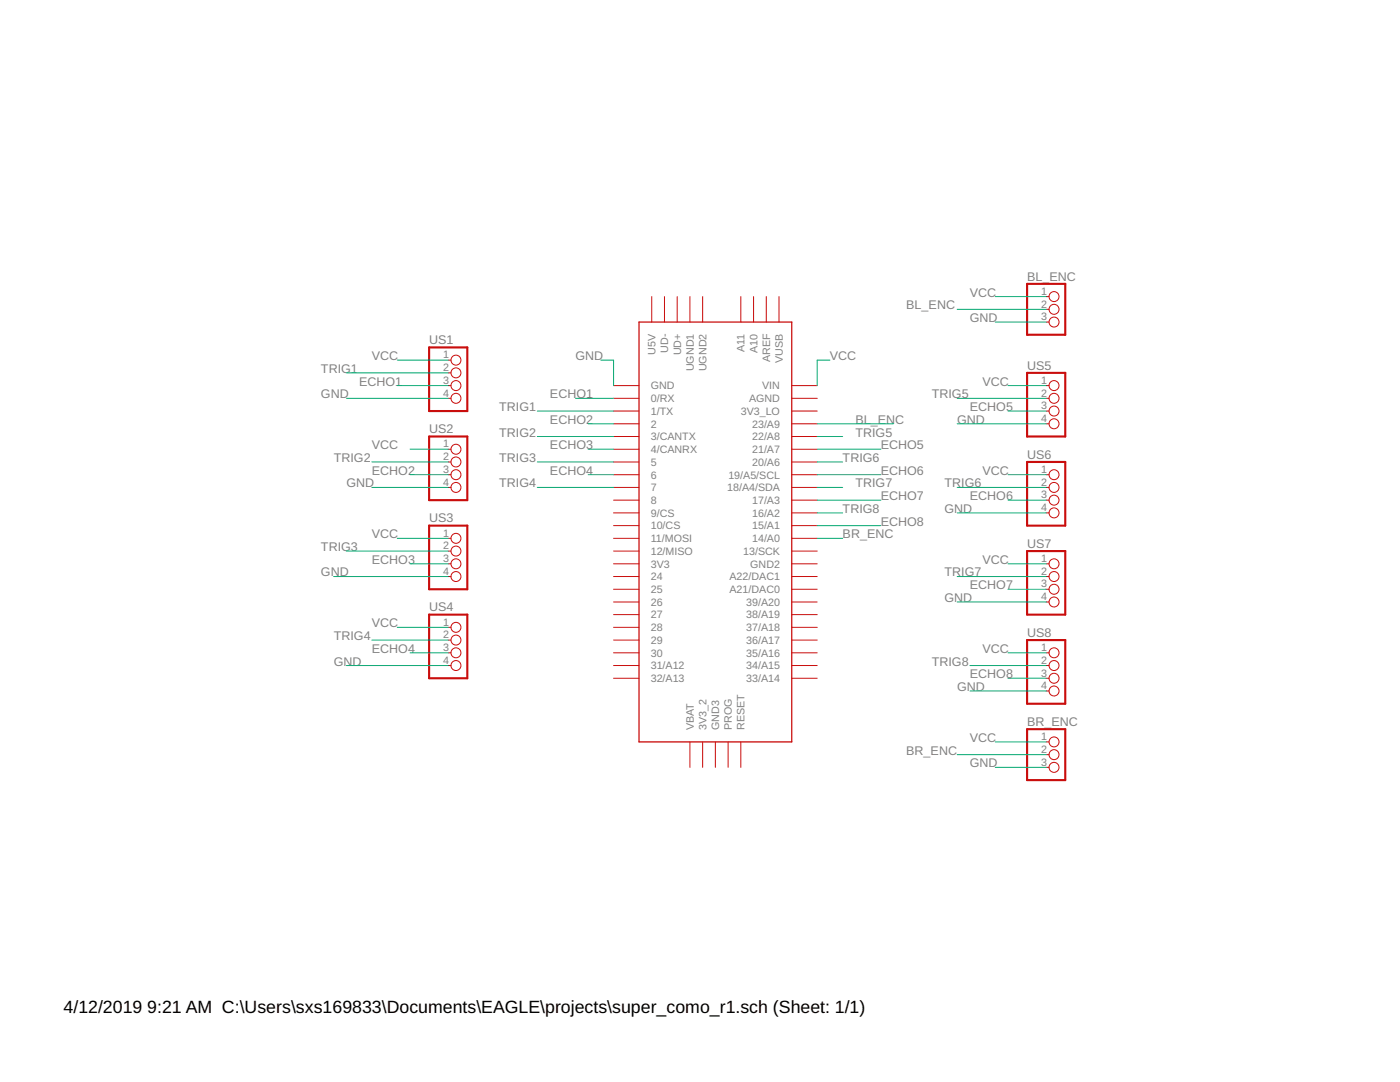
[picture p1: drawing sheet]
<?xml version="1.0" encoding="utf-8"?>
<!DOCTYPE eagle SYSTEM "eagle.dtd">
<eagle version="9.3.0">
<drawing>
<settings>
<setting alwaysvectorfont="no"/>
<setting verticaltext="up"/>
</settings>
<grid distance="0.1" unitdist="inch" unit="inch" style="lines" multiple="1" display="no" altdistance="0.01" altunitdist="inch" altunit="inch"/>
<schematic xreflabel="%F%N/%S.%C%R" xrefpart="/%S.%C%R">
<libraries>
<library name="Teensy356">
<symbols>
<symbol name="TEENSY_3.5/3.6">
<wire x1="-15.24" y1="25.4" x2="15.24" y2="25.4" width="0.254" layer="94"/>
<wire x1="15.24" y1="25.4" x2="15.24" y2="-58.42" width="0.254" layer="94"/>
<wire x1="-15.24" y1="25.4" x2="-15.24" y2="-58.42" width="0.254" layer="94"/>
<pin name="1/TX" x="-20.32" y="7.62" visible="pin" length="middle"/>
<pin name="2" x="-20.32" y="5.08" visible="pin" length="middle"/>
<pin name="3/CANTX" x="-20.32" y="2.54" visible="pin" length="middle"/>
<pin name="4/CANRX" x="-20.32" y="0" visible="pin" length="middle"/>
<pin name="0/RX" x="-20.32" y="10.16" visible="pin" length="middle"/>
<pin name="5" x="-20.32" y="-2.54" visible="pin" length="middle"/>
<pin name="6" x="-20.32" y="-5.08" visible="pin" length="middle"/>
<pin name="7" x="-20.32" y="-7.62" visible="pin" length="middle"/>
<pin name="8" x="-20.32" y="-10.16" visible="pin" length="middle"/>
<pin name="9/CS" x="-20.32" y="-12.7" visible="pin" length="middle"/>
<pin name="10/CS" x="-20.32" y="-15.24" visible="pin" length="middle"/>
<pin name="11/MOSI" x="-20.32" y="-17.78" visible="pin" length="middle"/>
<pin name="12/MISO" x="-20.32" y="-20.32" visible="pin" length="middle"/>
<pin name="3V3" x="-20.32" y="-22.86" visible="pin" length="middle"/>
<pin name="24" x="-20.32" y="-25.4" visible="pin" length="middle"/>
<pin name="25" x="-20.32" y="-27.94" visible="pin" length="middle"/>
<pin name="26" x="-20.32" y="-30.48" visible="pin" length="middle"/>
<pin name="27" x="-20.32" y="-33.02" visible="pin" length="middle"/>
<pin name="28" x="-20.32" y="-35.56" visible="pin" length="middle"/>
<pin name="29" x="-20.32" y="-38.1" visible="pin" length="middle"/>
<pin name="30" x="-20.32" y="-40.64" visible="pin" length="middle"/>
<pin name="31/A12" x="-20.32" y="-43.18" visible="pin" length="middle"/>
<pin name="32/A13" x="-20.32" y="-45.72" visible="pin" length="middle"/>
<pin name="GND" x="-20.32" y="12.7" visible="pin" length="middle"/>
<wire x1="-15.24" y1="-58.42" x2="15.24" y2="-58.42" width="0.254" layer="94"/>
<pin name="VIN" x="20.32" y="12.7" visible="pin" length="middle" rot="R180"/>
<pin name="AGND" x="20.32" y="10.16" visible="pin" length="middle" rot="R180"/>
<pin name="3V3_LO" x="20.32" y="7.62" visible="pin" length="middle" rot="R180"/>
<pin name="23/A9" x="20.32" y="5.08" visible="pin" length="middle" rot="R180"/>
<pin name="22/A8" x="20.32" y="2.54" visible="pin" length="middle" rot="R180"/>
<pin name="21/A7" x="20.32" y="0" visible="pin" length="middle" rot="R180"/>
<pin name="20/A6" x="20.32" y="-2.54" visible="pin" length="middle" rot="R180"/>
<pin name="19/A5/SCL" x="20.32" y="-5.08" visible="pin" length="middle" rot="R180"/>
<pin name="18/A4/SDA" x="20.32" y="-7.62" visible="pin" length="middle" rot="R180"/>
<pin name="17/A3" x="20.32" y="-10.16" visible="pin" length="middle" rot="R180"/>
<pin name="16/A2" x="20.32" y="-12.7" visible="pin" length="middle" rot="R180"/>
<pin name="15/A1" x="20.32" y="-15.24" visible="pin" length="middle" rot="R180"/>
<pin name="14/A0" x="20.32" y="-17.78" visible="pin" length="middle" rot="R180"/>
<pin name="13/SCK" x="20.32" y="-20.32" visible="pin" length="middle" rot="R180"/>
<pin name="GND2" x="20.32" y="-22.86" visible="pin" length="middle" rot="R180"/>
<pin name="A22/DAC1" x="20.32" y="-25.4" visible="pin" length="middle" rot="R180"/>
<pin name="A21/DAC0" x="20.32" y="-27.94" visible="pin" length="middle" rot="R180"/>
<pin name="39/A20" x="20.32" y="-30.48" visible="pin" length="middle" rot="R180"/>
<pin name="38/A19" x="20.32" y="-33.02" visible="pin" length="middle" rot="R180"/>
<pin name="37/A18" x="20.32" y="-35.56" visible="pin" length="middle" rot="R180"/>
<pin name="36/A17" x="20.32" y="-38.1" visible="pin" length="middle" rot="R180"/>
<pin name="35/A16" x="20.32" y="-40.64" visible="pin" length="middle" rot="R180"/>
<pin name="34/A15" x="20.32" y="-43.18" visible="pin" length="middle" rot="R180"/>
<pin name="33/A14" x="20.32" y="-45.72" visible="pin" length="middle" rot="R180"/>
<pin name="VUSB" x="12.7" y="30.48" visible="pin" length="middle" rot="R270"/>
<pin name="AREF" x="10.16" y="30.48" visible="pin" length="middle" rot="R270"/>
<pin name="A10" x="7.62" y="30.48" visible="pin" length="middle" rot="R270"/>
<pin name="A11" x="5.08" y="30.48" visible="pin" length="middle" rot="R270"/>
<pin name="U5V" x="-12.7" y="30.48" visible="pin" length="middle" rot="R270"/>
<pin name="UD-" x="-10.16" y="30.48" visible="pin" length="middle" rot="R270"/>
<pin name="UD+" x="-7.62" y="30.48" visible="pin" length="middle" rot="R270"/>
<pin name="UGND1" x="-5.08" y="30.48" visible="pin" length="middle" rot="R270"/>
<pin name="UGND2" x="-2.54" y="30.48" visible="pin" length="middle" rot="R270"/>
<pin name="GND3" x="0" y="-63.5" visible="pin" length="middle" rot="R90"/>
<pin name="3V3_2" x="-2.54" y="-63.5" visible="pin" length="middle" rot="R90"/>
<pin name="PROG" x="2.54" y="-63.5" visible="pin" length="middle" rot="R90"/>
<pin name="RESET" x="5.08" y="-63.5" visible="pin" length="middle" rot="R90"/>
<pin name="VBAT" x="-5.08" y="-63.5" visible="pin" length="middle" rot="R90"/>
</symbol>
</symbols>
<devicesets>
<deviceset name="TEENSY_3.5/3.6">
<gates>
<gate name="G$1" symbol="TEENSY_3.5/3.6" x="0" y="15.24"/>
</gates>
<devices>
<device name="" package="TEENSY_3.5/3.6">
<connects>
<connect gate="G$1" pin="0/RX" pad="0/RX"/>
<connect gate="G$1" pin="1/TX" pad="1/TX"/>
<connect gate="G$1" pin="10/CS" pad="10/CS"/>
<connect gate="G$1" pin="11/MOSI" pad="11/MOSI"/>
<connect gate="G$1" pin="12/MISO" pad="12/MISO"/>
<connect gate="G$1" pin="13/SCK" pad="13/SCK"/>
<connect gate="G$1" pin="14/A0" pad="14/A0"/>
<connect gate="G$1" pin="15/A1" pad="15/A1"/>
<connect gate="G$1" pin="16/A2" pad="16/A2"/>
<connect gate="G$1" pin="17/A3" pad="17/A3"/>
<connect gate="G$1" pin="18/A4/SDA" pad="18/A4/SDA"/>
<connect gate="G$1" pin="19/A5/SCL" pad="19/A5/SCL"/>
<connect gate="G$1" pin="2" pad="2"/>
<connect gate="G$1" pin="20/A6" pad="20/A6"/>
<connect gate="G$1" pin="21/A7" pad="21/A7"/>
<connect gate="G$1" pin="22/A8" pad="22/A8"/>
<connect gate="G$1" pin="23/A9" pad="23/A9"/>
<connect gate="G$1" pin="24" pad="24"/>
<connect gate="G$1" pin="25" pad="25"/>
<connect gate="G$1" pin="26" pad="26"/>
<connect gate="G$1" pin="27" pad="27"/>
<connect gate="G$1" pin="28" pad="28"/>
<connect gate="G$1" pin="29" pad="29"/>
<connect gate="G$1" pin="3/CANTX" pad="3/CANTX"/>
<connect gate="G$1" pin="30" pad="30"/>
<connect gate="G$1" pin="31/A12" pad="31/A12"/>
<connect gate="G$1" pin="32/A13" pad="32/A13"/>
<connect gate="G$1" pin="33/A14" pad="33/A14"/>
<connect gate="G$1" pin="34/A15" pad="34/A15"/>
<connect gate="G$1" pin="35/A16" pad="35/A16"/>
<connect gate="G$1" pin="36/A17" pad="36/A17"/>
<connect gate="G$1" pin="37/A18" pad="37/A18"/>
<connect gate="G$1" pin="38/A19" pad="38/A19"/>
<connect gate="G$1" pin="39/A20" pad="39/A20"/>
<connect gate="G$1" pin="3V3" pad="3V3"/>
<connect gate="G$1" pin="3V3_2" pad="3V3_2"/>
<connect gate="G$1" pin="3V3_LO" pad="3V3_LO"/>
<connect gate="G$1" pin="4/CANRX" pad="4/CANRX"/>
<connect gate="G$1" pin="5" pad="5"/>
<connect gate="G$1" pin="6" pad="6"/>
<connect gate="G$1" pin="7" pad="7"/>
<connect gate="G$1" pin="8" pad="8"/>
<connect gate="G$1" pin="9/CS" pad="9/CS"/>
<connect gate="G$1" pin="A10" pad="A10"/>
<connect gate="G$1" pin="A11" pad="A11"/>
<connect gate="G$1" pin="A21/DAC0" pad="21/DAC0"/>
<connect gate="G$1" pin="A22/DAC1" pad="A22/DAC1"/>
<connect gate="G$1" pin="AGND" pad="AGND"/>
<connect gate="G$1" pin="AREF" pad="AREF"/>
<connect gate="G$1" pin="GND" pad="GND"/>
<connect gate="G$1" pin="GND2" pad="GND2"/>
<connect gate="G$1" pin="GND3" pad="GND3"/>
<connect gate="G$1" pin="PROG" pad="PROG"/>
<connect gate="G$1" pin="RESET" pad="RESET"/>
<connect gate="G$1" pin="U5V" pad="U5V"/>
<connect gate="G$1" pin="UD+" pad="UD+"/>
<connect gate="G$1" pin="UD-" pad="UD-"/>
<connect gate="G$1" pin="UGND1" pad="UGND1"/>
<connect gate="G$1" pin="UGND2" pad="UGND2"/>
<connect gate="G$1" pin="VBAT" pad="VBAT"/>
<connect gate="G$1" pin="VIN" pad="VIN"/>
<connect gate="G$1" pin="VUSB" pad="VUSB"/>
</connects>
<technologies>
<technology name=""/>
</technologies>
</device>
</devices>
</deviceset>
</devicesets>
</library>
<library name="pinhead">
<symbols>
<symbol name="PINHD3">
<wire x1="-6.35" y1="-5.08" x2="1.27" y2="-5.08" width="0.4064" layer="94"/>
<wire x1="1.27" y1="-5.08" x2="1.27" y2="5.08" width="0.4064" layer="94"/>
<wire x1="1.27" y1="5.08" x2="-6.35" y2="5.08" width="0.4064" layer="94"/>
<wire x1="-6.35" y1="5.08" x2="-6.35" y2="-5.08" width="0.4064" layer="94"/>
<text x="-6.35" y="5.715" size="1.778" layer="95">&gt;NAME</text>
<text x="-6.35" y="-7.62" size="1.778" layer="96">&gt;VALUE</text>
<pin name="1" x="-2.54" y="2.54" visible="pad" length="short" direction="pas" function="dot"/>
<pin name="2" x="-2.54" y="0" visible="pad" length="short" direction="pas" function="dot"/>
<pin name="3" x="-2.54" y="-2.54" visible="pad" length="short" direction="pas" function="dot"/>
</symbol>
<symbol name="PINHD4">
<wire x1="-6.35" y1="-5.08" x2="1.27" y2="-5.08" width="0.4064" layer="94"/>
<wire x1="1.27" y1="-5.08" x2="1.27" y2="7.62" width="0.4064" layer="94"/>
<wire x1="1.27" y1="7.62" x2="-6.35" y2="7.62" width="0.4064" layer="94"/>
<wire x1="-6.35" y1="7.62" x2="-6.35" y2="-5.08" width="0.4064" layer="94"/>
<text x="-6.35" y="8.255" size="1.778" layer="95">&gt;NAME</text>
<text x="-6.35" y="-7.62" size="1.778" layer="96">&gt;VALUE</text>
<pin name="1" x="-2.54" y="5.08" visible="pad" length="short" direction="pas" function="dot"/>
<pin name="2" x="-2.54" y="2.54" visible="pad" length="short" direction="pas" function="dot"/>
<pin name="3" x="-2.54" y="0" visible="pad" length="short" direction="pas" function="dot"/>
<pin name="4" x="-2.54" y="-2.54" visible="pad" length="short" direction="pas" function="dot"/>
</symbol>
</symbols>
<devicesets>
<deviceset name="PINHD-1X3" prefix="JP" uservalue="yes">
<gates>
<gate name="A" symbol="PINHD3" x="0" y="0"/>
</gates>
<devices>
<device name="" package="1X03">
<connects>
<connect gate="A" pin="1" pad="1"/>
<connect gate="A" pin="2" pad="2"/>
<connect gate="A" pin="3" pad="3"/>
</connects>
<package3dinstances>
<package3dinstance package3d_urn="urn:adsk.eagle:package:22458/2"/>
</package3dinstances>
<technologies>
<technology name=""/>
</technologies>
</device>
<device name="/90" package="1X03/90">
<connects>
<connect gate="A" pin="1" pad="1"/>
<connect gate="A" pin="2" pad="2"/>
<connect gate="A" pin="3" pad="3"/>
</connects>
<package3dinstances>
<package3dinstance package3d_urn="urn:adsk.eagle:package:22459/2"/>
</package3dinstances>
<technologies>
<technology name=""/>
</technologies>
</device>
</devices>
</deviceset>
<deviceset name="PINHD-1X4" prefix="JP" uservalue="yes">
<gates>
<gate name="A" symbol="PINHD4" x="0" y="0"/>
</gates>
<devices>
<device name="" package="1X04">
<connects>
<connect gate="A" pin="1" pad="1"/>
<connect gate="A" pin="2" pad="2"/>
<connect gate="A" pin="3" pad="3"/>
<connect gate="A" pin="4" pad="4"/>
</connects>
<package3dinstances>
<package3dinstance package3d_urn="urn:adsk.eagle:package:22407/2"/>
</package3dinstances>
<technologies>
<technology name=""/>
</technologies>
</device>
<device name="/90" package="1X04/90">
<connects>
<connect gate="A" pin="1" pad="1"/>
<connect gate="A" pin="2" pad="2"/>
<connect gate="A" pin="3" pad="3"/>
<connect gate="A" pin="4" pad="4"/>
</connects>
<package3dinstances>
<package3dinstance package3d_urn="urn:adsk.eagle:package:22404/2"/>
</package3dinstances>
<technologies>
<technology name=""/>
</technologies>
</device>
</devices>
</deviceset>
</devicesets>
</library>
</libraries>
<attributes>
</attributes>
<variantdefs>
</variantdefs>
<classes>
<class number="0" name="default" width="0.508" drill="0.762">
<clearance class="0" value="1.016"/>
</class>
</classes>
<parts>
<part name="U$1" library="Teensy356" deviceset="TEENSY_3.5/3.6" device=""/>
<part name="BL_ENC" library="pinhead" deviceset="PINHD-1X3" device="/90" package3d_urn="urn:adsk.eagle:package:22459/2"/>
<part name="BR_ENC" library="pinhead" deviceset="PINHD-1X3" device="/90" package3d_urn="urn:adsk.eagle:package:22459/2"/>
<part name="US5" library="pinhead" deviceset="PINHD-1X4" device="/90" package3d_urn="urn:adsk.eagle:package:22404/2"/>
<part name="US6" library="pinhead" deviceset="PINHD-1X4" device="/90" package3d_urn="urn:adsk.eagle:package:22404/2"/>
<part name="US7" library="pinhead" deviceset="PINHD-1X4" device="/90" package3d_urn="urn:adsk.eagle:package:22404/2"/>
<part name="US8" library="pinhead" deviceset="PINHD-1X4" device="/90" package3d_urn="urn:adsk.eagle:package:22404/2"/>
<part name="US1" library="pinhead" deviceset="PINHD-1X4" device="/90" package3d_urn="urn:adsk.eagle:package:22404/2"/>
<part name="US2" library="pinhead" deviceset="PINHD-1X4" device="/90" package3d_urn="urn:adsk.eagle:package:22404/2"/>
<part name="US3" library="pinhead" deviceset="PINHD-1X4" device="/90" package3d_urn="urn:adsk.eagle:package:22404/2"/>
<part name="US4" library="pinhead" deviceset="PINHD-1X4" device="/90" package3d_urn="urn:adsk.eagle:package:22404/2"/>
</parts>
<sheets>
<sheet>
<plain>
</plain>
<instances>
<instance part="U$1" gate="G$1" x="66.04" y="58.42" smashed="yes"/>
<instance part="BL_ENC" gate="A" x="134.62" y="86.36" smashed="yes">
<attribute name="NAME" x="128.27" y="92.075" size="1.778" layer="95"/>
<attribute name="VALUE" x="128.27" y="78.74" size="1.778" layer="96"/>
</instance>
<instance part="BR_ENC" gate="A" x="134.62" y="-2.54" smashed="yes">
<attribute name="NAME" x="128.27" y="3.175" size="1.778" layer="95"/>
<attribute name="VALUE" x="128.27" y="-10.16" size="1.778" layer="96"/>
</instance>
<instance part="US5" gate="A" x="134.62" y="66.04" smashed="yes">
<attribute name="NAME" x="128.27" y="74.295" size="1.778" layer="95"/>
<attribute name="VALUE" x="128.27" y="58.42" size="1.778" layer="96"/>
</instance>
<instance part="US6" gate="A" x="134.62" y="48.26" smashed="yes">
<attribute name="NAME" x="128.27" y="56.515" size="1.778" layer="95"/>
<attribute name="VALUE" x="128.27" y="40.64" size="1.778" layer="96"/>
</instance>
<instance part="US7" gate="A" x="134.62" y="30.48" smashed="yes">
<attribute name="NAME" x="128.27" y="38.735" size="1.778" layer="95"/>
<attribute name="VALUE" x="128.27" y="22.86" size="1.778" layer="96"/>
</instance>
<instance part="US8" gate="A" x="134.62" y="12.7" smashed="yes">
<attribute name="NAME" x="128.27" y="20.955" size="1.778" layer="95"/>
<attribute name="VALUE" x="128.27" y="5.08" size="1.778" layer="96"/>
</instance>
<instance part="US1" gate="A" x="15.24" y="71.12" smashed="yes">
<attribute name="NAME" x="8.89" y="79.375" size="1.778" layer="95"/>
<attribute name="VALUE" x="8.89" y="63.5" size="1.778" layer="96"/>
</instance>
<instance part="US2" gate="A" x="15.24" y="53.34" smashed="yes">
<attribute name="NAME" x="8.89" y="61.595" size="1.778" layer="95"/>
<attribute name="VALUE" x="8.89" y="45.72" size="1.778" layer="96"/>
</instance>
<instance part="US3" gate="A" x="15.24" y="35.56" smashed="yes">
<attribute name="NAME" x="8.89" y="43.815" size="1.778" layer="95"/>
<attribute name="VALUE" x="8.89" y="27.94" size="1.778" layer="96"/>
</instance>
<instance part="US4" gate="A" x="15.24" y="17.78" smashed="yes">
<attribute name="NAME" x="8.89" y="26.035" size="1.778" layer="95"/>
<attribute name="VALUE" x="8.89" y="10.16" size="1.778" layer="96"/>
</instance>
</instances>
<busses>
</busses>
<nets>
<net name="VCC" class="0">
<segment>
<pinref part="US1" gate="A" pin="1"/>
<wire x1="12.7" y1="76.2" x2="2.54" y2="76.2" width="0.1524" layer="91"/>
<label x="-2.54" y="76.2" size="1.778" layer="95"/>
</segment>
<segment>
<pinref part="US2" gate="A" pin="1"/>
<wire x1="12.7" y1="58.42" x2="5.08" y2="58.42" width="0.1524" layer="91"/>
<label x="-2.54" y="58.42" size="1.778" layer="95"/>
</segment>
<segment>
<pinref part="US3" gate="A" pin="1"/>
<wire x1="12.7" y1="40.64" x2="2.54" y2="40.64" width="0.1524" layer="91"/>
<label x="-2.54" y="40.64" size="1.778" layer="95"/>
</segment>
<segment>
<pinref part="US4" gate="A" pin="1"/>
<wire x1="12.7" y1="22.86" x2="2.54" y2="22.86" width="0.1524" layer="91"/>
<label x="-2.54" y="22.86" size="1.778" layer="95"/>
</segment>
<segment>
<pinref part="BL_ENC" gate="A" pin="1"/>
<wire x1="132.08" y1="88.9" x2="121.92" y2="88.9" width="0.1524" layer="91"/>
<label x="116.84" y="88.9" size="1.778" layer="95"/>
</segment>
<segment>
<pinref part="US5" gate="A" pin="1"/>
<wire x1="132.08" y1="71.12" x2="124.46" y2="71.12" width="0.1524" layer="91"/>
<label x="119.38" y="71.12" size="1.778" layer="95"/>
</segment>
<segment>
<pinref part="US6" gate="A" pin="1"/>
<wire x1="132.08" y1="53.34" x2="124.46" y2="53.34" width="0.1524" layer="91"/>
<label x="119.38" y="53.34" size="1.778" layer="95"/>
</segment>
<segment>
<pinref part="US7" gate="A" pin="1"/>
<wire x1="132.08" y1="35.56" x2="124.46" y2="35.56" width="0.1524" layer="91"/>
<label x="119.38" y="35.56" size="1.778" layer="95"/>
</segment>
<segment>
<pinref part="US8" gate="A" pin="1"/>
<wire x1="132.08" y1="17.78" x2="124.46" y2="17.78" width="0.1524" layer="91"/>
<label x="119.38" y="17.78" size="1.778" layer="95"/>
</segment>
<segment>
<pinref part="BR_ENC" gate="A" pin="1"/>
<wire x1="132.08" y1="0" x2="121.92" y2="0" width="0.1524" layer="91"/>
<label x="116.84" y="0" size="1.778" layer="95"/>
</segment>
<segment>
<pinref part="U$1" gate="G$1" pin="VIN"/>
<wire x1="86.36" y1="71.12" x2="86.36" y2="76.2" width="0.1524" layer="91"/>
<wire x1="86.36" y1="76.2" x2="88.9" y2="76.2" width="0.1524" layer="91"/>
<label x="88.9" y="76.2" size="1.778" layer="95"/>
</segment>
</net>
<net name="TRIG1" class="0">
<segment>
<pinref part="US1" gate="A" pin="2"/>
<wire x1="12.7" y1="73.66" x2="-7.62" y2="73.66" width="0.1524" layer="91"/>
<label x="-12.7" y="73.66" size="1.778" layer="95"/>
</segment>
<segment>
<pinref part="U$1" gate="G$1" pin="1/TX"/>
<wire x1="45.72" y1="66.04" x2="30.48" y2="66.04" width="0.1524" layer="91"/>
<label x="22.86" y="66.04" size="1.778" layer="95"/>
</segment>
</net>
<net name="ECHO1" class="0">
<segment>
<pinref part="US1" gate="A" pin="3"/>
<wire x1="12.7" y1="71.12" x2="2.54" y2="71.12" width="0.1524" layer="91"/>
<label x="-5.08" y="71.12" size="1.778" layer="95"/>
</segment>
<segment>
<pinref part="U$1" gate="G$1" pin="0/RX"/>
<wire x1="45.72" y1="68.58" x2="38.1" y2="68.58" width="0.1524" layer="91"/>
<label x="33.02" y="68.58" size="1.778" layer="95"/>
</segment>
</net>
<net name="TRIG2" class="0">
<segment>
<pinref part="US2" gate="A" pin="2"/>
<wire x1="12.7" y1="55.88" x2="-2.54" y2="55.88" width="0.1524" layer="91"/>
<label x="-10.16" y="55.88" size="1.778" layer="95"/>
</segment>
<segment>
<pinref part="U$1" gate="G$1" pin="3/CANTX"/>
<wire x1="45.72" y1="60.96" x2="30.48" y2="60.96" width="0.1524" layer="91"/>
<label x="22.86" y="60.96" size="1.778" layer="95"/>
</segment>
</net>
<net name="ECHO2" class="0">
<segment>
<pinref part="US2" gate="A" pin="3"/>
<wire x1="12.7" y1="53.34" x2="5.08" y2="53.34" width="0.1524" layer="91"/>
<label x="-2.54" y="53.34" size="1.778" layer="95"/>
</segment>
<segment>
<pinref part="U$1" gate="G$1" pin="2"/>
<wire x1="45.72" y1="63.5" x2="40.64" y2="63.5" width="0.1524" layer="91"/>
<label x="33.02" y="63.5" size="1.778" layer="95"/>
</segment>
</net>
<net name="TRIG3" class="0">
<segment>
<pinref part="US3" gate="A" pin="2"/>
<wire x1="12.7" y1="38.1" x2="-7.62" y2="38.1" width="0.1524" layer="91"/>
<label x="-12.7" y="38.1" size="1.778" layer="95"/>
</segment>
<segment>
<pinref part="U$1" gate="G$1" pin="5"/>
<wire x1="45.72" y1="55.88" x2="30.48" y2="55.88" width="0.1524" layer="91"/>
<label x="22.86" y="55.88" size="1.778" layer="95"/>
</segment>
</net>
<net name="ECHO3" class="0">
<segment>
<pinref part="US3" gate="A" pin="3"/>
<wire x1="12.7" y1="35.56" x2="5.08" y2="35.56" width="0.1524" layer="91"/>
<label x="-2.54" y="35.56" size="1.778" layer="95"/>
</segment>
<segment>
<pinref part="U$1" gate="G$1" pin="4/CANRX"/>
<wire x1="45.72" y1="58.42" x2="40.64" y2="58.42" width="0.1524" layer="91"/>
<label x="33.02" y="58.42" size="1.778" layer="95"/>
</segment>
</net>
<net name="TRIG5" class="0">
<segment>
<pinref part="US5" gate="A" pin="2"/>
<wire x1="132.08" y1="68.58" x2="114.3" y2="68.58" width="0.1524" layer="91"/>
<label x="109.22" y="68.58" size="1.778" layer="95"/>
</segment>
<segment>
<pinref part="U$1" gate="G$1" pin="22/A8"/>
<wire x1="86.36" y1="60.96" x2="91.44" y2="60.96" width="0.1524" layer="91"/>
<label x="93.98" y="60.96" size="1.778" layer="95"/>
</segment>
</net>
<net name="ECHO5" class="0">
<segment>
<pinref part="US5" gate="A" pin="3"/>
<wire x1="132.08" y1="66.04" x2="124.46" y2="66.04" width="0.1524" layer="91"/>
<label x="116.84" y="66.04" size="1.778" layer="95"/>
</segment>
<segment>
<pinref part="U$1" gate="G$1" pin="21/A7"/>
<wire x1="86.36" y1="58.42" x2="99.06" y2="58.42" width="0.1524" layer="91"/>
<label x="99.06" y="58.42" size="1.778" layer="95"/>
</segment>
</net>
<net name="BR_ENC" class="0">
<segment>
<pinref part="BR_ENC" gate="A" pin="2"/>
<wire x1="132.08" y1="-2.54" x2="114.3" y2="-2.54" width="0.1524" layer="91"/>
<label x="104.14" y="-2.54" size="1.778" layer="95"/>
</segment>
<segment>
<pinref part="U$1" gate="G$1" pin="14/A0"/>
<wire x1="86.36" y1="40.64" x2="91.44" y2="40.64" width="0.1524" layer="91"/>
<label x="91.44" y="40.64" size="1.778" layer="95"/>
</segment>
</net>
<net name="ECHO4" class="0">
<segment>
<pinref part="U$1" gate="G$1" pin="6"/>
<wire x1="45.72" y1="53.34" x2="40.64" y2="53.34" width="0.1524" layer="91"/>
<label x="33.02" y="53.34" size="1.778" layer="95"/>
</segment>
<segment>
<pinref part="US4" gate="A" pin="3"/>
<wire x1="12.7" y1="17.78" x2="5.08" y2="17.78" width="0.1524" layer="91"/>
<label x="-2.54" y="17.78" size="1.778" layer="95"/>
</segment>
</net>
<net name="TRIG4" class="0">
<segment>
<pinref part="U$1" gate="G$1" pin="7"/>
<wire x1="45.72" y1="50.8" x2="30.48" y2="50.8" width="0.1524" layer="91"/>
<label x="22.86" y="50.8" size="1.778" layer="95"/>
</segment>
<segment>
<pinref part="US4" gate="A" pin="2"/>
<wire x1="12.7" y1="20.32" x2="-2.54" y2="20.32" width="0.1524" layer="91"/>
<label x="-10.16" y="20.32" size="1.778" layer="95"/>
</segment>
</net>
<net name="GND" class="0">
<segment>
<pinref part="U$1" gate="G$1" pin="GND"/>
<wire x1="45.72" y1="71.12" x2="45.72" y2="76.2" width="0.1524" layer="91"/>
<wire x1="45.72" y1="76.2" x2="43.18" y2="76.2" width="0.1524" layer="91"/>
<label x="38.1" y="76.2" size="1.778" layer="95"/>
</segment>
<segment>
<pinref part="US1" gate="A" pin="4"/>
<wire x1="12.7" y1="68.58" x2="-7.62" y2="68.58" width="0.1524" layer="91"/>
<label x="-12.7" y="68.58" size="1.778" layer="95"/>
</segment>
<segment>
<pinref part="US2" gate="A" pin="4"/>
<wire x1="12.7" y1="50.8" x2="-2.54" y2="50.8" width="0.1524" layer="91"/>
<label x="-7.62" y="50.8" size="1.778" layer="95"/>
</segment>
<segment>
<pinref part="US3" gate="A" pin="4"/>
<wire x1="12.7" y1="33.02" x2="-10.16" y2="33.02" width="0.1524" layer="91"/>
<label x="-12.7" y="33.02" size="1.778" layer="95"/>
</segment>
<segment>
<pinref part="US4" gate="A" pin="4"/>
<wire x1="12.7" y1="15.24" x2="-7.62" y2="15.24" width="0.1524" layer="91"/>
<label x="-10.16" y="15.24" size="1.778" layer="95"/>
</segment>
<segment>
<pinref part="BL_ENC" gate="A" pin="3"/>
<wire x1="132.08" y1="83.82" x2="121.92" y2="83.82" width="0.1524" layer="91"/>
<label x="116.84" y="83.82" size="1.778" layer="95"/>
</segment>
<segment>
<pinref part="US5" gate="A" pin="4"/>
<wire x1="132.08" y1="63.5" x2="114.3" y2="63.5" width="0.1524" layer="91"/>
<label x="114.3" y="63.5" size="1.778" layer="95"/>
</segment>
<segment>
<pinref part="US6" gate="A" pin="4"/>
<wire x1="132.08" y1="45.72" x2="114.3" y2="45.72" width="0.1524" layer="91"/>
<label x="111.76" y="45.72" size="1.778" layer="95"/>
</segment>
<segment>
<pinref part="US7" gate="A" pin="4"/>
<wire x1="132.08" y1="27.94" x2="114.3" y2="27.94" width="0.1524" layer="91"/>
<label x="111.76" y="27.94" size="1.778" layer="95"/>
</segment>
<segment>
<pinref part="US8" gate="A" pin="4"/>
<wire x1="132.08" y1="10.16" x2="116.84" y2="10.16" width="0.1524" layer="91"/>
<label x="114.3" y="10.16" size="1.778" layer="95"/>
</segment>
<segment>
<pinref part="BR_ENC" gate="A" pin="3"/>
<wire x1="132.08" y1="-5.08" x2="121.92" y2="-5.08" width="0.1524" layer="91"/>
<label x="116.84" y="-5.08" size="1.778" layer="95"/>
</segment>
</net>
<net name="BL_ENC" class="0">
<segment>
<pinref part="U$1" gate="G$1" pin="23/A9"/>
<wire x1="86.36" y1="63.5" x2="101.6" y2="63.5" width="0.1524" layer="91"/>
<label x="93.98" y="63.5" size="1.778" layer="95"/>
</segment>
<segment>
<pinref part="BL_ENC" gate="A" pin="2"/>
<wire x1="132.08" y1="86.36" x2="114.3" y2="86.36" width="0.1524" layer="91"/>
<label x="104.14" y="86.36" size="1.778" layer="95"/>
</segment>
</net>
<net name="TRIG6" class="0">
<segment>
<pinref part="U$1" gate="G$1" pin="20/A6"/>
<wire x1="86.36" y1="55.88" x2="91.44" y2="55.88" width="0.1524" layer="91"/>
<label x="91.44" y="55.88" size="1.778" layer="95"/>
</segment>
<segment>
<pinref part="US6" gate="A" pin="2"/>
<wire x1="132.08" y1="50.8" x2="114.3" y2="50.8" width="0.1524" layer="91"/>
<label x="111.76" y="50.8" size="1.778" layer="95"/>
</segment>
</net>
<net name="ECHO6" class="0">
<segment>
<pinref part="U$1" gate="G$1" pin="19/A5/SCL"/>
<wire x1="86.36" y1="53.34" x2="99.06" y2="53.34" width="0.1524" layer="91"/>
<label x="99.06" y="53.34" size="1.778" layer="95"/>
</segment>
<segment>
<pinref part="US6" gate="A" pin="3"/>
<wire x1="132.08" y1="48.26" x2="124.46" y2="48.26" width="0.1524" layer="91"/>
<label x="116.84" y="48.26" size="1.778" layer="95"/>
</segment>
</net>
<net name="TRIG7" class="0">
<segment>
<pinref part="U$1" gate="G$1" pin="18/A4/SDA"/>
<wire x1="86.36" y1="50.8" x2="91.44" y2="50.8" width="0.1524" layer="91"/>
<label x="93.98" y="50.8" size="1.778" layer="95"/>
</segment>
<segment>
<pinref part="US7" gate="A" pin="2"/>
<wire x1="132.08" y1="33.02" x2="114.3" y2="33.02" width="0.1524" layer="91"/>
<label x="111.76" y="33.02" size="1.778" layer="95"/>
</segment>
</net>
<net name="ECHO7" class="0">
<segment>
<pinref part="U$1" gate="G$1" pin="17/A3"/>
<wire x1="86.36" y1="48.26" x2="99.06" y2="48.26" width="0.1524" layer="91"/>
<label x="99.06" y="48.26" size="1.778" layer="95"/>
</segment>
<segment>
<pinref part="US7" gate="A" pin="3"/>
<wire x1="132.08" y1="30.48" x2="124.46" y2="30.48" width="0.1524" layer="91"/>
<label x="116.84" y="30.48" size="1.778" layer="95"/>
</segment>
</net>
<net name="TRIG8" class="0">
<segment>
<pinref part="U$1" gate="G$1" pin="16/A2"/>
<wire x1="91.44" y1="45.72" x2="86.36" y2="45.72" width="0.1524" layer="91"/>
<label x="91.44" y="45.72" size="1.778" layer="95"/>
</segment>
<segment>
<pinref part="US8" gate="A" pin="2"/>
<wire x1="132.08" y1="15.24" x2="116.84" y2="15.24" width="0.1524" layer="91"/>
<label x="109.22" y="15.24" size="1.778" layer="95"/>
</segment>
</net>
<net name="ECHO8" class="0">
<segment>
<pinref part="U$1" gate="G$1" pin="15/A1"/>
<wire x1="86.36" y1="43.18" x2="99.06" y2="43.18" width="0.1524" layer="91"/>
<label x="99.06" y="43.18" size="1.778" layer="95"/>
</segment>
<segment>
<pinref part="US8" gate="A" pin="3"/>
<wire x1="132.08" y1="12.7" x2="124.46" y2="12.7" width="0.1524" layer="91"/>
<label x="116.84" y="12.7" size="1.778" layer="95"/>
</segment>
</net>
</nets>
</sheet>
</sheets>
<errors>
<approved hash="113,1,133.224,87.8561,BL_ENC,,,,,"/>
<approved hash="113,1,133.434,-1.04394,BR_ENC,,,,,"/>
<approved hash="113,1,132.317,68.8061,US5,,,,,"/>
<approved hash="113,1,132.317,51.0261,US6,,,,,"/>
<approved hash="113,1,132.317,33.2461,US7,,,,,"/>
<approved hash="113,1,132.317,15.4661,US8,,,,,"/>
<approved hash="113,1,12.9371,73.8861,US1,,,,,"/>
<approved hash="113,1,12.9371,56.1061,US2,,,,,"/>
<approved hash="113,1,12.9371,38.3261,US3,,,,,"/>
<approved hash="113,1,12.9371,20.5461,US4,,,,,"/>
</errors>
</schematic>
</drawing>
<compatibility>
<note version="6.3" minversion="6.2.2" severity="warning">
Since Version 6.2.2 text objects can contain more than one line,
which will not be processed correctly with this version.
</note>
<note version="8.2" severity="warning">
Since Version 8.2, EAGLE supports online libraries. The ids
of those online libraries will not be understood (or retained)
with this version.
</note>
<note version="8.3" severity="warning">
Since Version 8.3, EAGLE supports URNs for individual library
assets (packages, symbols, and devices). The URNs of those assets
will not be understood (or retained) with this version.
</note>
<note version="8.3" severity="warning">
Since Version 8.3, EAGLE supports the association of 3D packages
with devices in libraries, schematics, and board files. Those 3D
packages will not be understood (or retained) with this version.
</note>
</compatibility>
</eagle>
